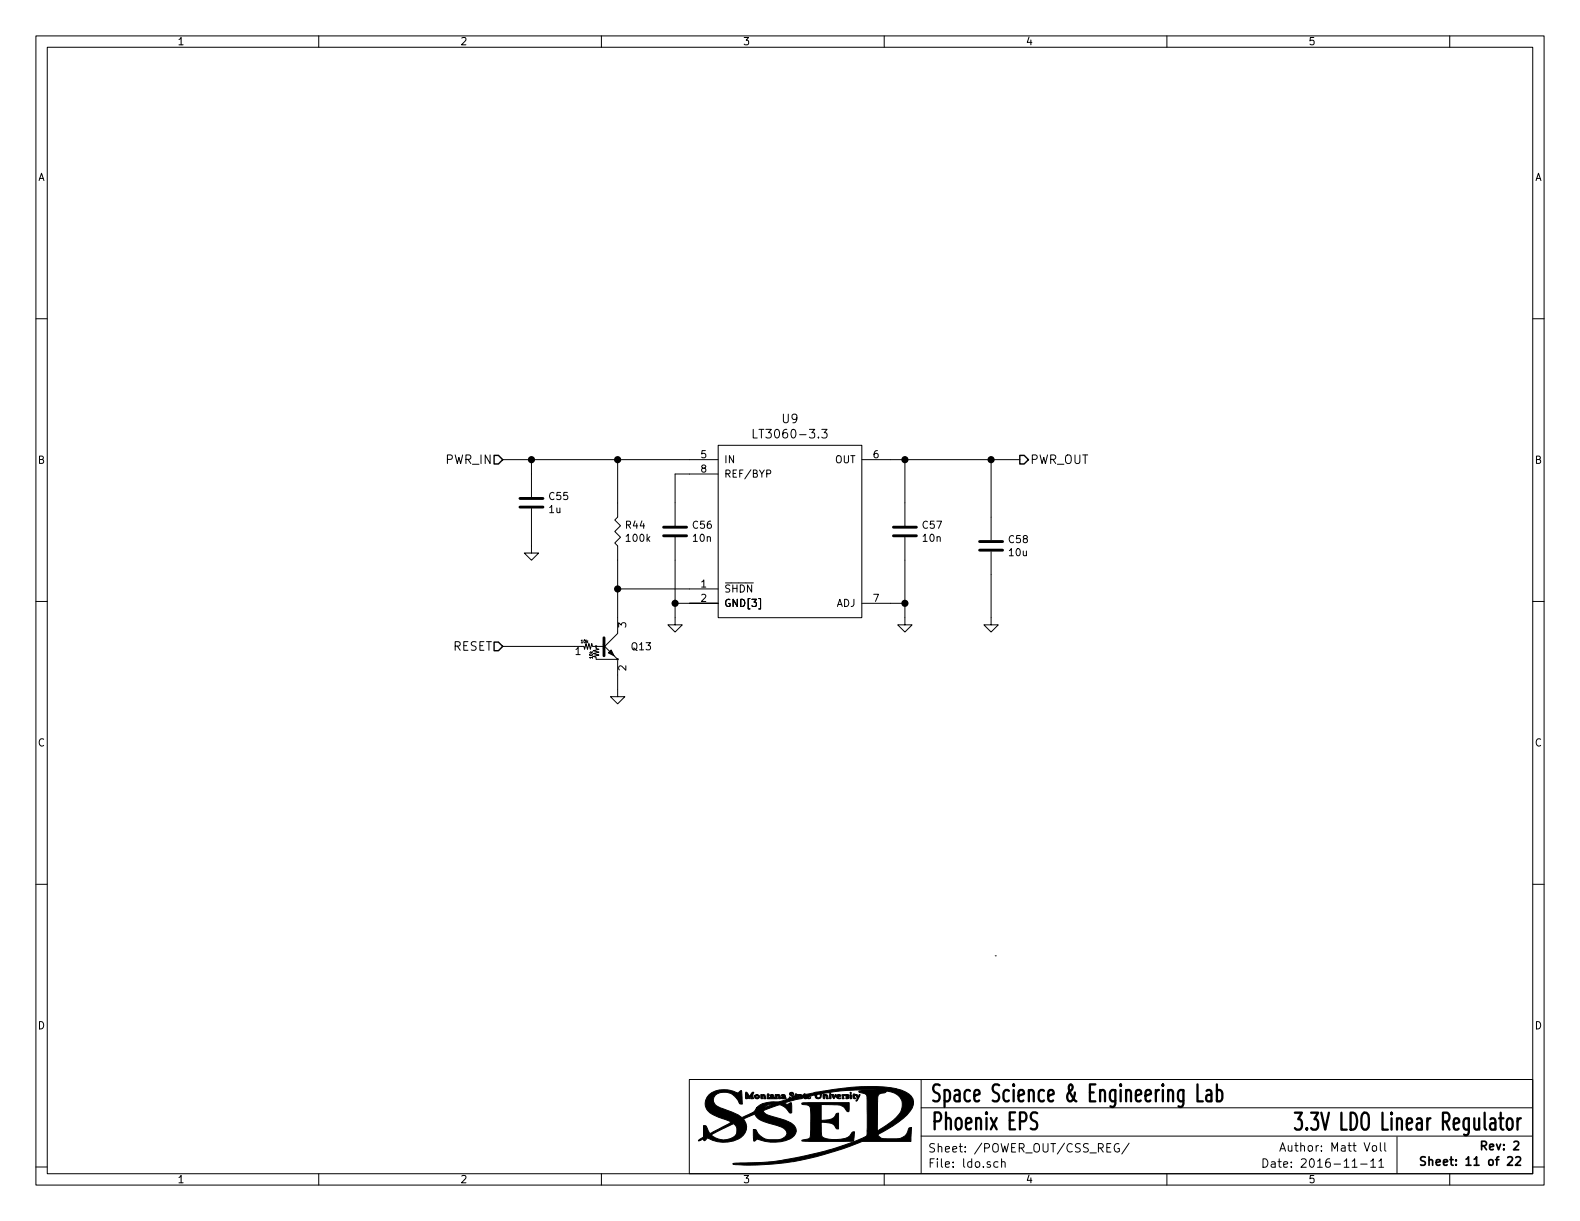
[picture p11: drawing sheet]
<svg xmlns="http://www.w3.org/2000/svg" width="279mm" height="216mm" viewBox="0 0 279 216" stroke-linecap="round" stroke-linejoin="round" font-family="sans-serif">
<g fill="none" stroke="#000" stroke-width=".18">
<path d="M6.3 6.4h266.7v203.2h-266.7zM8.4 8.4h262.6v199.1h-262.6zM56.4 6.4v2M106.3 6.4v2M156.4 6.4v2M206.3 6.4v2M256.4 6.4v2M6.3 56.4h2.1M271 56.4h2M127 78.7h25.4v30.5h-25.4zM133.2 75.9v1.5h.7M145.3 75.9h1l-.6 .6 .5 .1v.7l-.2 .1h-.5l-.2-.1"/>
<path d="M88.9 81.3h38.1M94 89.9v7.9h1.2l-1.2 1.3-1.3-1.3h1.3M94 81.3v6.6M109.2 81.3v10.1l-.5 .5 1 1.1-1 1 1 1-1 1 .5 .5v15.5l-2.5 2.6M119.4 95v15.5h1.2l-1.2 1.3-1.3-1.3h1.3M127 83.8h-7.6v9.2M135.6 83.8l.6-.1v-.5l-.1-.1h-.5v1.3M152.4 81.3h27.9M160 95v15.5h1.3l-1.3 1.3-1.3-1.3h1.3M160 81.3v11.7M175.3 97.5v13h1.2l-1.2 1.3-1.3-1.3h1.3M175.3 81.3v14.2"/>
<path d="M6.3 106.3h2.1M88.9 114.3h12.7M102.9 114.3h.4l.1 .5 .2-1 .3 1 .2-1 .3 1 .2-1 .2 .5h1.9M106.7 114l2.5 2.6h-3.8v-.4l-.5-.1 1-.3-1-.2 1-.3-1-.2 1-.3-.5-.1v-.4M109.2 116.8v6.4h1.3l-1.3 1.3-1.3-1.3h1.3M109.2 104.1h17.8M119.4 106.7h7.6M134.2 105.8h.3v1.9h-.3M152.4 106.7h7.6M271 106.3h2M6.3 156.4h2.1M271 156.4h2"/>
<path d="M176 169h.1M121.9 190.9h149.1v16.6h-149.1zM162.9 195.9h108M162.9 190.9v16.6M6.3 206.3h2.1M56.4 207.5v2.1M106.3 207.5v2.1M156.4 207.5v2.1M162.9 200.9h108M176.5 205.5l-.5-.1-.3 .3 .1 .6 .2 .1 .5-.1M177.1 205.5l.2-.1 .4 .1v.9M177.1 204.9v1.5"/>
<path d="M197.9 202.3a.73 .73 0 0 0-.9 .5 .73 .73 0 0 0 .5 .9l.4-.1v-.5h-.2M199.7 202.1l-1.3 2M206.3 207.5v2.1M223.3 204.9a.76 .76 0 0 1 .9 .8 .76 .76 0 0 1-.9 .7zM224.8 205.5h.6l.1 .9M225.5 205.8h-.5l-.2 .2 .2 .4 .5-.1M226 205.4h.6M226.2 204.9v1.3l.4 .2M226.3 203.6l.5-1.5 .5 1.5M226.5 203.1h.7M227 205.9l.7-.1-.1-.3-.4-.1-.2 .2 .1 .7h.5M227.8 202.6v.8a.37 .37 0 0 0 .6 0"/>
<path d="M244.9 202.1v1.3l.2 .2M247 201v6.5M256.4 207.5v2.1M271 206.3h2M273 209.6h.1"/>
<circle cx="105.4" cy="114.3" r=".13"/>
<circle cx="109.2" cy="116.6" r=".13"/>
</g>
<path d="M252 204.6l-.5-.1-.3 .3 .1 .4 .7 .3v.4l-.2 .1h-.6M252.7 205.2l.2-.1h.4v.9M252.7 204.5v1.5M254 205.6l.7-.2-.1-.3h-.4l-.2 .2 .1 .7h.5M262 202.6l.7-.1 .2-.2-.1-.3-.2-.2h-.6v1.5" fill="none" stroke="#000" stroke-width=".3"/>
<path d="M229 196.7h1.2l-.6 1.2a.57 .57 0 0 1 .6 .6v.7l-.4 .5h-.5l-.3-.2M231.1 199.5l.1 .1-.1 .1-.1-.1 .1-.1v.2M231.9 196.7h1.2l-.7 1.2a.57 .57 0 0 1 .7 .6v.7l-.4 .5h-.6l-.2-.2" fill="none" stroke="#000" stroke-width=".41"/>
<g fill="#000" stroke="#000" stroke-width=".18">
<path d="M108.1 114.9l.5 1.1-1-.6zM131.9 193.1l.2 .1 .4 .7 .4-.7 .2-.1 .2 .1a.84 .84 0 0 0 0 1h-.6l.2-.2-.1-.4-.3 .7-.4-.7 .1 .7-.3-.1zM133.5 193.6a.52 .52 0 0 1 .8 .4 .46 .46 0 0 1-.5 .3 .46 .46 0 0 1-.4-.5h.3v.3h.3v-.4l-.1-.1-.2 .2h-.3zM134.5 193.5a.68 .68 0 0 1 1 .8h-.4l-.1-.7-.2 .7h-.2zM135.7 193.4h.1l.2 .2v.6l.2-.2 .4 .1v-.1h-.4l.4-.4-.4 .1a.4 .4 0 0 1 .5-.1 .4 .4 0 0 1 .2 .5l.2 .1v-.7a.72 .72 0 0 1 .8 .2l.1 .6h-.3l-.1-.7-.2 .2 .1 .5h-1.8zM138.2 193.6h.6l.2 .6h-.8v-.2l.4 .1v-.1h-.4l.4-.2v-.2l-.3 .2zM145.5 193.5l.8 .1 .2 .7h-.3l-.2-.7-.1 .6-.3 .1zM146.7 193.5a.44 .44 0 0 1 .1 .8l-.1-.1zM147 193.5h.4l.1 .4 .2-.3h.2l-.4 .7zM147.9 193.8l.5-.2-.4 .1a.42 .42 0 0 1 .7 0v.1l-.5 .2 .2 .2 .3-.1-.2 .2a.45 .45 0 0 1-.6-.5zM148.9 193.6h1.1l.1 .2-.3-.2 .3 .3v.2l-.5 .2v-.2h.3l-.5-.4-.3 .2 .2 .4h-.4zM141.8 195.1l1.2-.1h7.2l-.1 1.5h-.3a2.08 2.08 0 0 0-2.3-1.1l-2.3-.1v2.8a2.89 2.89 0 0 0 2.5-.8 .49 .49 0 0 1 .6-.5v2.8a.44 .44 0 0 1-.6-.4 1.21 1.21 0 0 0-1.1-.6l-1.4-.2v1.7a.92 .92 0 0 0 .9 1.2 5.7 5.7 0 0 0 4.1-.4l.3-.4a.51 .51 0 0 1 .6-.4l-.1 1.7h-7.8l-1.4-.1 .2-.2 .6-.1a.65 .65 0 0 0 .7-.8l.1-1.4a10.7 10.7 0 0 0-.2-3.6l-.6-.2-.7-.1z"/>
<path d="M150.3 193.5l.2 .1 .1 .7-.3-.1zM150.4 193.1l.1 .2h-.2zM150.9 193.4h.2a.58 .58 0 0 1 .7 .6l.1-.4 .2-.1-.5 1.1h-.3a.54 .54 0 0 0 .3-.5 .54 .54 0 0 0-.4-.4l-.1 .2 .2 .3-.2 .1a.57 .57 0 0 1-.2-.9zM125.4 193.6a4.8 4.8 0 0 1 5.1-.3l.6-.5 .2 2.4a.48 .48 0 0 1-.7-.4 2.7 2.7 0 0 0-4.1-1.2 1.38 1.38 0 0 0 .9 2.3l2.6 1 1.2 .7 1.1-.5a2.12 2.12 0 0 0 1.5-1.2h1.3l1.6-.7a2.24 2.24 0 0 0-1.7 .7h-1.2l.1-.1a5.2 5.2 0 0 1 3.5-1l1.9-.5 .3-.3 .2 .1h.3v-.2l-.4-.3-.1-.2 .2-.2h.4l.1 .1v.2l-.2-.2h-.3l.7 .7 .1-.2 .4 .1 .6-.1-.6-.1-.4 .1 .1-.4 1.1 .3 .5-.3a2.14 2.14 0 0 0 1.7-.2l1.2-.2a37.2 37.2 0 0 1 13.3-.5 4.2 4.2 0 0 1 2.9 1.8 2.19 2.19 0 0 1-.5 2.2 19.5 19.5 0 0 1-5.6 4.1l-.1 .1a1.56 1.56 0 0 0 1.8 .7h.6a3.2 3.2 0 0 0 2.4-.5l.3-.4 .5-1 .4-.1-.1 2.4h-8.6l-.8 .3a47.8 47.8 0 0 1-22.1 3.7l.3-.1a57.6 57.6 0 0 0 23.3-4.8l.1-.9h1.8l.9-.5a11.3 11.3 0 0 0 3.3-2.9 2.46 2.46 0 0 0-.2-2.6 2.46 2.46 0 0 0-2.4-1l-.1 .2-.4 .1a.87 .87 0 0 0-1 1l-.1 5.7h-1.8v-4.4a3.2 3.2 0 0 0-.2-2.1l-1.1-.3-.1-.2 3.9-.2a41.2 41.2 0 0 0-8.9 .4l-.1 .2-.4-.2-1.1 .2-.1 .6a.57 .57 0 0 1-.6 .3 .57 .57 0 0 1-.5-.5h.3l.2 .3h.4l.1-.5-.1-.1h-.3l-.3 .3-.6-.2-.9 .4a.26 .26 0 0 0 .5 .1l-.3 .2h-.3l-.4-.3v.1l.2 .1-.1 .1-.5-.2-.1 .1-2 .5-1.2 .4a.79 .79 0 0 0 1.2-.1l.1 .5v1.2l-.4 .1a2.32 2.32 0 0 0-1.9-1.4l-2.7 1a1.85 1.85 0 0 0 1.6 1 8.1 8.1 0 0 1 3.9 1.7 1.34 1.34 0 0 1-.4 2.1 7.3 7.3 0 0 1-6.2 .2l-.6 .4-.1-2.1a.41 .41 0 0 1 .6 .3 2.74 2.74 0 0 0 3 1.5 2.1 2.1 0 0 0 2.4-1.1 2.02 2.02 0 0 0-1.8-1.4 8 8 0 0 1-3.6-1.4l-.3-.6h-.1l-1.9 .9 .2 .3a2.19 2.19 0 0 1-1.1 3.2 5.9 5.9 0 0 1-5.5-.2l-.4 .5h-.2l-.1-.3-.9 .3 .9-.6v-.4h1.4a3 3 0 0 0 4.4-.2 1.27 1.27 0 0 0-.6-1.8l-3.8 2h-1.4v-1.7l.5 .1 .7 1.3 2.6-1.4a1.27 1.27 0 0 0 1-.6l-.4-.2a10.4 10.4 0 0 1-3.6-1.7 2 2 0 0 1 .2-2.9z"/>
</g>
<path d="M106.8 112.8v3.2z" fill="#000" stroke="#000" stroke-width=".51"/>
<path d="M91.9 89.7h4.1M91.9 88.1h4.1M117.3 94.7h4.1M117.3 93.2h4.1M158 94.7h4.1M158 93.2h4.1M173.2 97.3h4.1M173.2 95.8h4.1" fill="none" stroke="#000" stroke-width=".51"/>
<g fill="#000" stroke="#000" stroke-width=".25">
<circle cx="94" cy="81.3" r=".51"/>
<circle cx="109.2" cy="81.3" r=".51"/>
<circle cx="160" cy="81.3" r=".51"/>
<circle cx="175.3" cy="81.3" r=".51"/>
<circle cx="109.2" cy="104.1" r=".51"/>
<circle cx="119.4" cy="106.7" r=".51"/>
<circle cx="160" cy="106.7" r=".51"/>
</g>
<path d="M87.4 80.5h.7l.8 .8-.8 .7h-.7zM180.3 80.5h.8l.8 .8-.8 .7h-.8zM87.4 113.5h.7l.8 .8-.8 .8h-.7z" fill="none" stroke="#000" stroke-width=".25"/>
<g font-size="4.2">
<text x="164.4" y="194.9">Space Science &amp; Engineering Lab</text>
<text x="164.5" y="199.8">Phoenix EPS</text>
<text x="234" y="199.9">3.3V LDO Linear</text>
</g>
<g font-size="2.1">
<text x="134.2" y="77.5">LT3060-3.3</text>
<text x="138.4" y="74.8">U9</text>
<text x="78.9" y="82">PWR_IN</text>
<text x="182.1" y="82">PWR_OUT</text>
<text x="80" y="115.1">RESET</text>
<text x="164.1" y="203.8">Sheet: /POWER_OUT/CSS_REG/</text>
<text x="228.6" y="203.6">Author: Matt Voll</text>
<text x="262.8" y="203.4">Rev: 2</text>
<text x="164.1" y="206.5">File: ldo.sch</text>
<text x="228.6" y="206.5">Date: 2016-11-11</text>
<text x="254.7" y="206.1">Sheet: 11 of 22</text>
</g>
<g font-size="1.8">
<text x="31.3" y="8">1</text>
<text x="81.4" y="8">2</text>
<text x="131.3" y="8">3</text>
<text x="181.4" y="8">4</text>
<text x="231.3" y="8">5</text>
<text x="6.7" y="32">A</text>
<text x="271.4" y="32">A</text>
<text x="6.7" y="82">B</text>
<text x="124" y="81">5</text>
<text x="124" y="83.6">8</text>
<text x="128" y="81.9">IN</text>
<text x="147.7" y="81.9">OUT</text>
<text x="154.5" y="81">6</text>
<text x="271.4" y="82">B</text>
<text x="97.2" y="88.4">C55</text>
<text x="128" y="84.5">REF/BYP</text>
<text x="97.1" y="90.7">1u</text>
<text x="110.7" y="93.5">R44</text>
<text x="110.9" y="95.8">100k</text>
<text x="122.6" y="93.5">C56</text>
<text x="122.6" y="95.8">10n</text>
<text x="163.2" y="93.5">C57</text>
<text x="163.3" y="95.8">10n</text>
<text x="178.5" y="96">C58</text>
<text x="178.5" y="98.3">10u</text>
<text x="124" y="103.9">1</text>
<text x="124" y="106.4">2</text>
<text x="128" y="104.8">SHDN</text>
<text x="128" y="107.3">GND[3]</text>
<text x="147.9" y="107.3">ADJ</text>
<text x="154.5" y="106.4">7</text>
<text x="110.7" y="111" transform="rotate(-90 110.7 111)">3</text>
<text x="101.8" y="115.8">1</text>
<text x="110.7" y="118.6" transform="rotate(-90 110.7 118.6)">2</text>
<text x="111.7" y="115">Q13</text>
<text x="6.7" y="132">C</text>
<text x="271.4" y="132">C</text>
<text x="6.7" y="182">D</text>
<text x="271.4" y="182">D</text>
<text x="31.3" y="209.2">1</text>
<text x="81.4" y="209.2">2</text>
<text x="131.3" y="209.2">3</text>
<text x="181.4" y="209.2">4</text>
<text x="231.3" y="209.2">5</text>
</g>
<g font-size=".7">
<text x="102.8" y="113.7">10k</text>
<text x="104.8" y="116.4" transform="rotate(-90 104.8 116.4)">10k</text>
</g>
</svg>
